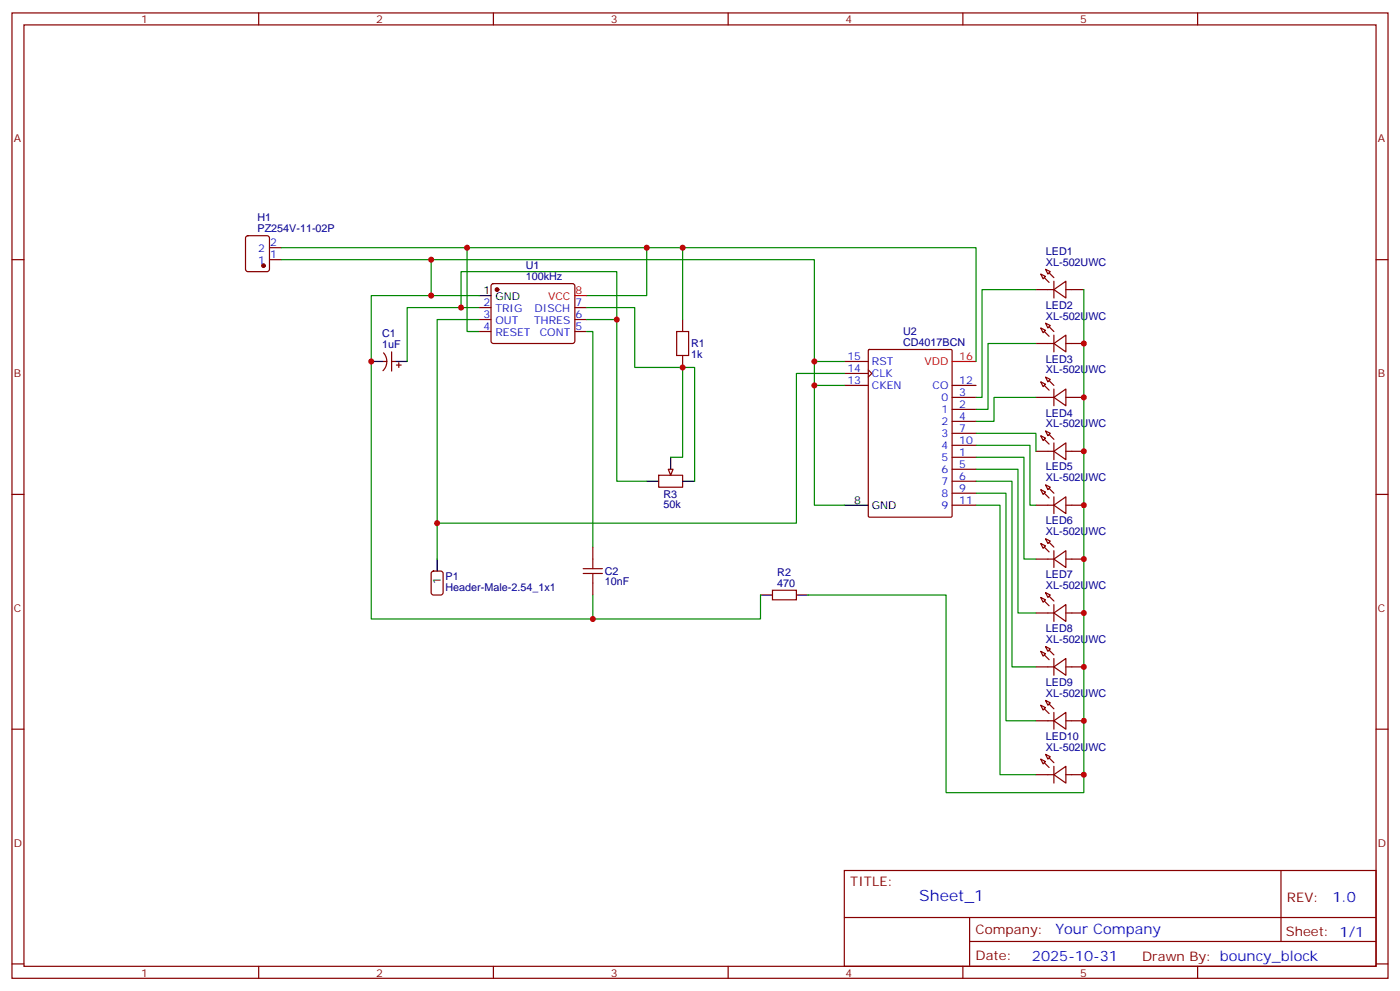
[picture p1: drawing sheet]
<svg xmlns="http://www.w3.org/2000/svg" width="412mm" height="292mm" viewBox="0 0 412 292" stroke-linecap="round" stroke-linejoin="round" font-family="sans-serif">
<g fill="none" stroke="#870000" stroke-width=".35">
<path d="M3.5 3.8h405.4v284.3h-405.4zM7.1 7.3h398.2v277.3h-398.2zM76.2 3.8v3.5M145.3 3.8v3.5M214.5 3.8v3.5M283.6 3.8v3.5M352.8 3.8v3.5M3.5 76.5h3.6M72.6 69.6l.4-.2h5.7l.6 .5 .1 9.4-.5 .7h-5.9l-.6-.5-.1-9.4zM79.4 76.5h3.5M79.4 73h3.5M405.3 76.5h3.6"/>
<path d="M141.1 90.6h3.5M141.1 94.1h3.5M141.1 97.6h3.5M144.9 83.7l.4-.2h23.3l.5 .2 .2 .5v16.5l-.7 .5-23.5-.1-.5-.6v-16.3zM169.3 90.6h3.6M169.3 94.1h3.6M169.3 97.6h3.6M201.1 94.1v3.5M112.9 106.5h1M113 103.9a3.8 3.8 0 0 1-.2 5.3M115.4 103.6v5.7M115.4 106.5h1"/>
<path d="M116.8 107.5h1.4M117.5 106.8v1.4M201.1 104.7v3.5M194 140h7.1v3.5h-7.1zM3.5 145.6h3.6M405.3 145.6h3.6M127.2 168.4l.5-.2h2.1l.7 .4v6l-.4 .6-2.4 .1-.6-.5-.1-5.9zM174.6 161.1v3.6M174.6 171.7v3.6M227.5 173.8h7.1v2.9h-7.1zM3.5 214.8h3.6M405.3 214.8h3.6"/>
<path d="M248.7 256.4h156.6v28.2h-156.6zM377.3 256.4v20.9M248.7 270.2h156.5M285.6 277.3h119.6M285.6 270.2v14.2M3.5 283.9h3.6M76.2 284.6v3.5M145.3 284.6v3.5M214.5 284.6v3.5M283.6 284.6v3.5M352.8 284.6v3.5M405.3 283.9h3.6"/>
</g>
<g fill="#870000" stroke="#870000" stroke-width=".35">
<circle cx="146.4" cy="85.3" r=".53"/>
<circle cx="77.6" cy="78.2" r=".53"/>
</g>
<path d="M141.1 87.1h3.5M109.4 106.5h3.5M116.4 106.5h3.5M197.6 134.7v3.5M190.5 141.7h3.5M201.1 141.7h3.5M128.8 164.7v3.5M224 175.3h3.5M234.6 175.3h3.5" fill="none" stroke="#000" stroke-width=".35"/>
<path d="M169.3 87.1h3.6" fill="none" stroke="#f00" stroke-width=".35"/>
<path d="M199.3 97.6h3.5v7.1h-3.5zM171.8 168.9h5.6M171.8 167.5h5.6M174.6 164.7v2.8M174.6 168.9v2.8" fill="none" stroke="#a10000" stroke-width=".35"/>
<path d="M196.8 138.2h1.5l-.7 1.8z" fill="#f0f0f0" stroke="#870000" stroke-width=".35"/>
<g fill="none" stroke="#870000" stroke-width=".35">
<path d="M308 79.3l1.4 .7-.7 .7zM305.2 85.3h5.2M306.6 80.7l1.4 .7-.7 .7zM306.6 96.6l1.4 .7-.7 .7zM308 95.2l1.4 .7-.7 .7zM310.4 85.3l3.6-2.5v5zM310.4 82.8v5M310.4 98.7v4.9M314 85.3h5.3M248.7 113.5h7.1M248.7 106.5h7.1M248.7 110h7.1"/>
<path d="M255.8 108.9l1 1.1-1 1.1M255.8 103.1l.3-.2h24l.3 .2 .1 48.9-.2 .3h-24.2l-.3-.2zM280.5 117.1h7M280.5 113.5h7M305.2 101.2h5.2M305.2 117.1h5.2M306.6 112.5l1.4 .7-.7 .7zM308 111.1l1.4 .7-.7 .7zM310.4 101.2l3.6-2.5v4.9zM310.4 117.1l3.6-2.5v4.9zM310.4 114.6v4.9M314 101.2h5.3"/>
<path d="M314 117.1h5.3M280.5 134.7h7M280.5 120.6h7M280.5 124.1h7M280.5 138.2h7M280.5 127.6h7M280.5 131.2h7M305.2 132.9h5.2M306.6 128.3l1.4 .7-.7 .8zM308 126.9l1.4 .7-.7 .7zM310.4 132.9l3.6-2.4v4.9zM310.4 130.5v4.9"/>
<path d="M314 132.9h5.3M280.5 148.8h7M280.5 141.7h7M280.5 145.3h7M305.2 148.8h5.2M306.6 144.2l1.4 .7-.7 .7zM308 142.8l1.4 .7-.7 .7zM308 158.7l1.4 .7-.7 .7zM310.4 148.8l3.6-2.5v5zM310.4 146.3v5M314 148.8h5.3M305.2 164.7h5.2"/>
<path d="M306.6 160.1l1.4 .7-.7 .7zM306.6 176l1.4 .7-.7 .7zM308 174.6l1.4 .7-.7 .7zM310.4 164.7l3.6-2.5v4.9zM310.4 162.2v4.9M310.4 178.1v4.9M314 164.7h5.3M305.2 180.6h5.2M305.2 196.4h5.2M306.6 191.8l1.4 .7-.7 .8zM308 190.4l1.4 .7-.7 .7zM310.4 180.6l3.6-2.5v4.9z"/>
<path d="M310.4 196.4l3.6-2.4v4.9zM310.4 194v4.9M314 180.6h5.3M314 196.4h5.3M305.2 212.3h5.2M306.6 207.7l1.4 .7-.7 .7zM308 206.3l1.4 .7-.7 .7zM310.4 212.3l3.6-2.5v5zM310.4 209.8v5M314 212.3h5.3M305.2 228.2h5.2M306.6 223.6l1.4 .7-.7 .7z"/>
<path d="M308 222.2l1.4 .7-.7 .7zM310.4 228.2l3.6-2.5v4.9zM310.4 225.7v4.9M314 228.2h5.3"/>
</g>
<g fill="#870000" stroke="#870000" stroke-width=".35">
<path d="M307.6 81.8l1.4 1.4z"/>
<path d="M309 80.4l1.4 1.4z"/>
<path d="M307.6 97.6l1.4 1.5z"/>
<path d="M309 96.2l1.4 1.4z"/>
<path d="M307.6 113.5l1.4 1.4z"/>
<path d="M309 112.1l1.4 1.4z"/>
<path d="M307.6 129.4l1.4 1.4z"/>
<path d="M309 128l1.4 1.4z"/>
<path d="M307.6 145.3l1.4 1.4z"/>
<path d="M309 143.9l1.4 1.4z"/>
<path d="M307.6 161.1l1.4 1.5z"/>
<path d="M309 159.7l1.4 1.4z"/>
<path d="M307.6 177l1.4 1.4z"/>
<path d="M309 175.6l1.4 1.4z"/>
<path d="M307.6 192.9l1.4 1.4z"/>
<path d="M309 191.5l1.4 1.4z"/>
<path d="M307.6 208.8l1.4 1.4z"/>
<path d="M309 207.4l1.4 1.4z"/>
<path d="M307.6 224.6l1.4 1.5z"/>
<path d="M309 223.2l1.4 1.4z"/>
</g>
<path d="M248.7 148.8h7.1" fill="none" stroke="#000" stroke-width=".35"/>
<path d="M280.5 106.5h7" fill="none" stroke="#f00" stroke-width=".35"/>
<g fill="none" stroke="#008700" stroke-width=".35">
<path d="M82.9 76.5h44.1v10.6h14.1M82.9 73h118.2v21.1M127 76.5h112.9v72.3h8.8M137.6 73v24.6h3.5M190.5 73v14.1h-17.6M201.1 73h86.4v33.5M127 87.1h-17.6v95.2h65.2v-7M135.8 90.6v-10.6h45.9v14.1M141.1 94.1h-12.3v70.6M141.1 90.6h-21.2v15.9M172.9 97.6h1.7v63.5M172.9 94.1h8.8v47.6h8.8"/>
<path d="M172.9 90.6h14.1v17.6h17.6v33.5M305.2 85.3h-15.9v31.8h-1.8M319.3 85.3v148.2h-40.6v-58.2h-40.6M201.1 108.2v26.5h-3.5M239.9 106.5h8.8M239.9 113.5h8.8M248.7 110h-14.1v44.1h-105.8M305.2 101.2h-14.2v19.4h-3.5M305.2 117.1h-12.4v7h-5.3M287.5 127.6h17.7v5.3M287.5 131.2h15.9v17.6h1.8M287.5 134.7h14.1v30h3.6"/>
<path d="M287.5 138.2h12.4v42.4h5.3M287.5 141.7h10.6v54.7h7.1M287.5 145.3h8.8v67h8.9M287.5 148.8h7.1v79.4h10.6M224 175.3v7h-49.4"/>
</g>
<g fill="#c00">
<circle cx="127" cy="87.1" r=".88"/>
<circle cx="109.4" cy="106.5" r=".88"/>
<circle cx="174.6" cy="182.3" r=".88"/>
<circle cx="319.3" cy="101.2" r=".88"/>
<circle cx="319.3" cy="117.1" r=".88"/>
<circle cx="319.3" cy="132.9" r=".88"/>
<circle cx="319.3" cy="148.8" r=".88"/>
<circle cx="319.3" cy="164.7" r=".88"/>
<circle cx="319.3" cy="180.6" r=".88"/>
<circle cx="319.3" cy="196.4" r=".88"/>
<circle cx="319.3" cy="212.3" r=".88"/>
<circle cx="319.3" cy="228.2" r=".88"/>
<circle cx="127" cy="76.5" r=".88"/>
<circle cx="239.9" cy="106.5" r=".88"/>
<circle cx="239.9" cy="113.5" r=".88"/>
<circle cx="128.8" cy="154.1" r=".88"/>
<circle cx="201.1" cy="108.2" r=".88"/>
<circle cx="137.6" cy="73" r=".88"/>
<circle cx="181.7" cy="94.1" r=".88"/>
<circle cx="135.8" cy="90.6" r=".88"/>
<circle cx="190.5" cy="73" r=".88"/>
<circle cx="201.1" cy="73" r=".88"/>
</g>
<text font-size="4.6" fill="#00f" x="270.8" y="265.4">Sheet_1</text>
<g font-size="4.2" fill="#00f">
<text x="392.5" y="265.7">1.0</text>
<text x="310.9" y="275.2">Your Company</text>
<text x="304" y="283">2025-10-31</text>
</g>
<g font-size="3.9" fill="#800">
<text x="250.5" y="261">TITLE:</text>
<text x="379.1" y="265.7">REV:</text>
<text x="287.4" y="275.2">Company:</text>
<text x="378.7" y="275.8">Sheet: 1/1</text>
<text x="287.4" y="282.9">Date:</text>
<text x="336.4" y="282.9">Drawn By: bouncy_block</text>
</g>
<g font-size="3.2" fill="#800">
<text x="41.6" y="6.8">1</text>
<text x="110.8" y="6.8">2</text>
<text x="179.9" y="6.8">3</text>
<text x="249.1" y="6.8">4</text>
<text x="318.2" y="6.8">5</text>
<text x="4.1" y="41.9">A</text>
<text x="405.9" y="41.9">A</text>
<text x="4.1" y="111.1">B</text>
<text x="405.9" y="111.1">B</text>
<text x="4.1" y="180.2">C</text>
<text x="405.9" y="180.2">C</text>
<text x="4.1" y="249.3">D</text>
<text x="405.9" y="249.3">D</text>
<text x="41.6" y="287.6">1</text>
<text x="110.8" y="287.6">2</text>
<text x="179.9" y="287.6">3</text>
<text x="249.1" y="287.6">4</text>
<text x="318.2" y="287.6">5</text>
</g>
<g font-size="3.2" fill="#000080">
<text x="75.9" y="65.2">H1</text>
<text x="75.9" y="68.4">PZ254V-11-02P</text>
<text x="308.1" y="75.1">LED1</text>
<text x="154.9" y="82.5">100kHz</text>
<text x="154.9" y="79.3">U1</text>
<text x="308.1" y="78.2">XL-502UWC</text>
<text x="308.1" y="94.1">XL-502UWC</text>
<text x="308.1" y="90.9">LED2</text>
<text x="112.6" y="99.4">C1</text>
<text x="266" y="101.8">CD4017BCN</text>
<text x="266" y="98.6">U2</text>
<text x="112.6" y="102.6">1uF</text>
<text x="203.6" y="105.5">1k</text>
<text x="203.6" y="102.3">R1</text>
<text x="308.1" y="106.8">LED3</text>
<text x="308.1" y="110">XL-502UWC</text>
<text x="308.1" y="125.9">XL-502UWC</text>
<text x="308.1" y="122.7">LED4</text>
<text x="308.1" y="141.7">XL-502UWC</text>
<text x="308.1" y="138.6">LED5</text>
<text x="195.5" y="149.8">50k</text>
<text x="195.5" y="146.5">R3</text>
<text x="308.1" y="154.4">LED6</text>
<text x="308.1" y="157.6">XL-502UWC</text>
<text x="131.2" y="174">Header-Male-2.54_1x1</text>
<text x="131.2" y="170.7">P1</text>
<text x="178.2" y="172.4">10nF</text>
<text x="178.2" y="169.3">C2</text>
<text x="229" y="172.8">470</text>
<text x="229" y="169.6">R2</text>
<text x="308.1" y="173.5">XL-502UWC</text>
<text x="308.1" y="170.3">LED7</text>
<text x="308.1" y="189.4">XL-502UWC</text>
<text x="308.1" y="186.2">LED8</text>
<text x="308.1" y="202.1">LED9</text>
<text x="308.1" y="205.2">XL-502UWC</text>
<text x="308.1" y="221.1">XL-502UWC</text>
<text x="308.1" y="217.9">LED10</text>
</g>
<g font-size="3.2" fill="#00f">
<text x="76.1" y="77.9">1</text>
<text x="76.1" y="74.4">2</text>
<text x="79.6" y="76.1">1</text>
<text x="79.6" y="72.6">2</text>
<text x="142.4" y="90.2">2</text>
<text x="142.4" y="93.8">3</text>
<text x="145.9" y="92">TRIG</text>
<text x="145.9" y="95.5">OUT</text>
<text x="157.3" y="95.5">THRES</text>
<text x="157.5" y="92">DISCH</text>
<text x="169.5" y="93.8">6</text>
<text x="169.5" y="90.2">7</text>
<text x="142.4" y="97.3">4</text>
<text x="145.9" y="99.1">RESET</text>
<text x="159" y="99.1">CONT</text>
<text x="169.5" y="97.3">5</text>
<text x="249.6" y="106.1">15</text>
<text x="256.8" y="107.5">RST</text>
<text x="249.6" y="109.6">14</text>
<text x="249.6" y="113.2">13</text>
<text x="256.8" y="111.1">CLK</text>
<text x="282.6" y="113.2">12</text>
<text x="256.8" y="114.6">CKEN</text>
<text x="274.7" y="114.6">CO</text>
<text x="277.4" y="118.1">0</text>
<text x="282.6" y="116.7">3</text>
<text x="277.4" y="121.6">1</text>
<text x="277.4" y="125.2">2</text>
<text x="282.6" y="120.2">2</text>
<text x="282.6" y="123.8">4</text>
<text x="277.4" y="128.7">3</text>
<text x="282.6" y="127.3">7</text>
<text x="282.6" y="130.8">10</text>
<text x="277.4" y="135.7">5</text>
<text x="277.4" y="132.2">4</text>
<text x="282.6" y="134.3">1</text>
<text x="282.6" y="137.9">5</text>
<text x="277.4" y="139.3">6</text>
<text x="277.4" y="142.8">7</text>
<text x="282.6" y="141.4">6</text>
<text x="277.4" y="146.3">8</text>
<text x="277.4" y="149.9">9</text>
<text x="282.6" y="144.9">9</text>
<text x="282.6" y="148.4">11</text>
</g>
<g font-size="3.2">
<text x="142.4" y="86.7">1</text>
<text x="145.9" y="88.5">GND</text>
<text x="251.6" y="148.4">8</text>
<text x="256.8" y="149.9">GND</text>
<text x="129.8" y="172" transform="rotate(-90 129.8 172)">1</text>
</g>
<g font-size="3.2" fill="#f00">
<text x="161.4" y="88.5">VCC</text>
<text x="169.5" y="86.7">8</text>
<text x="272.3" y="107.5">VDD</text>
<text x="282.6" y="106.1">16</text>
</g>
</svg>
